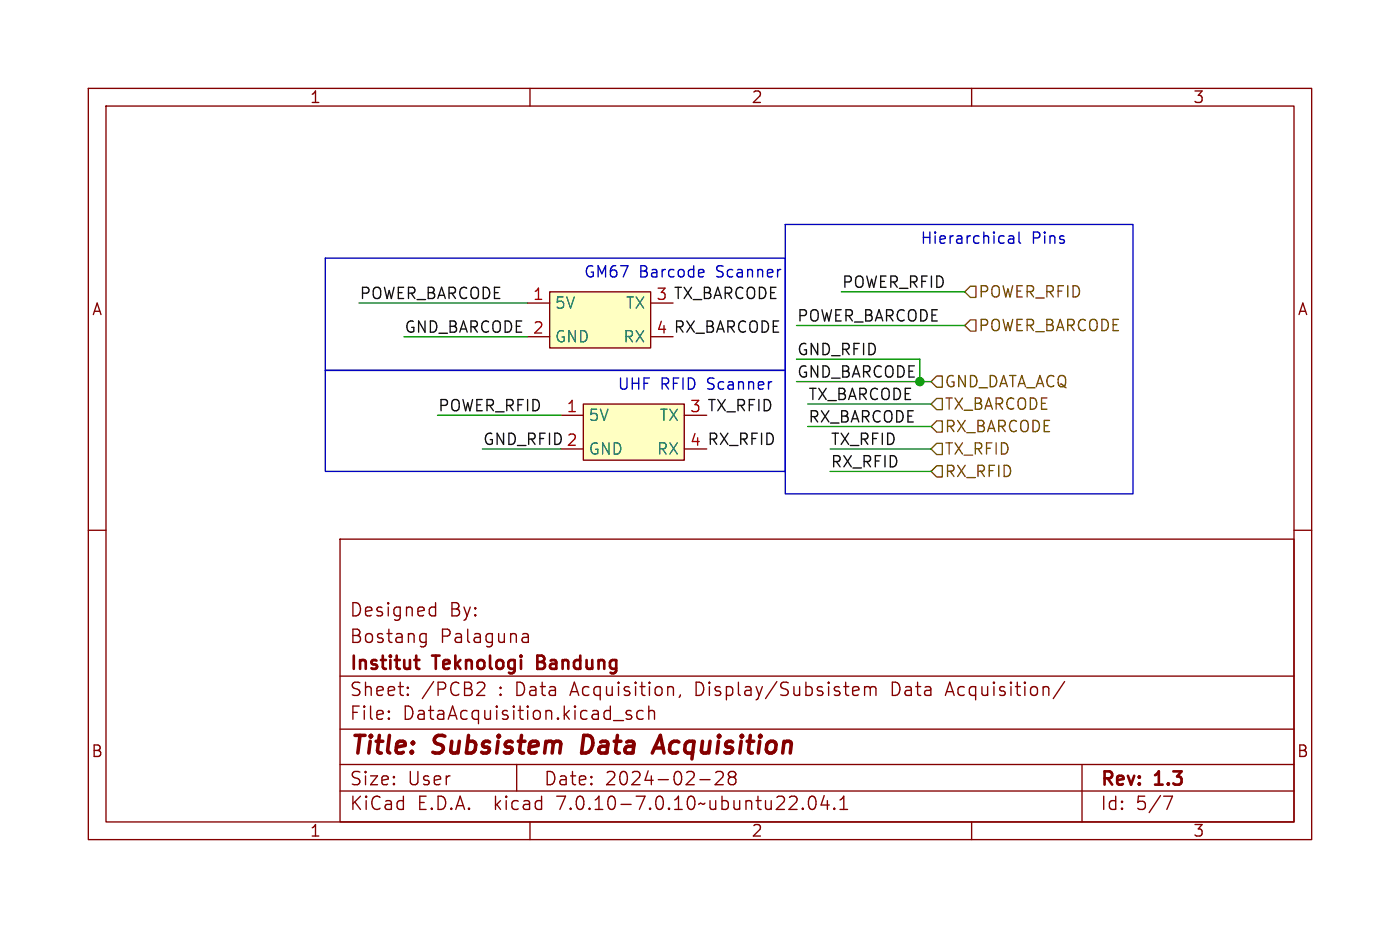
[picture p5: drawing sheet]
<svg xmlns="http://www.w3.org/2000/svg" width="158mm" height="105mm" viewBox="0 0 158 105" stroke-linecap="round" stroke-linejoin="round" font-family="sans-serif">
<g fill="none" stroke="#840000" stroke-width=".15">
<path d="M10 10h138.5v85h-138.5zM12 12h134.5v81h-134.5zM60 10v2M110 10v2M59.7 34.3h2.5M59.7 38.1h2.5M62.2 33h11.5v6.4h-11.5zM73.7 34.3h2.5M10 60h2M63.5 47h2.5M63.5 50.8h2.5M66 45.7h11.5v6.4h-11.5z"/>
<path d="M77.5 47h2.5M146.5 60h2M38.5 61h108v32h-108zM38.5 76.5h108M46.2 78.5v.1v.1M46.2 78.5l-.1 .1 .1 .1M46.2 77.8v.1M46.2 78.5v.2M46.2 77.8h-.1l.1 .1M47.7 72.6l.1 .1 .4-.1M47.7 71.8l.1-.1 .4 .1M48.2 71.7v1.2a.41 .41 0 0 1-.5 .3"/>
<path d="M48.9 68.7l.4 .1M49.3 68.2v1.5M49.3 69.6l-.4 .1M54.8 77.3l.1 .2-.1 .3-.8 .9h.9M59.2 72.6l.1 .1 .5-.1M59.2 71.8l.1-.1 .4 .1 .1 .1v.8M59.8 72l-.6 .2M73.5 79.9v1.5M76 77.7l.2 .2v.8M77 78.6l-.1 .3M96.7 77.7l.5 .1v.2l-.7 .2M97.2 78.6l-.5 .1"/>
<path d="M97.9 77.8a.37 .37 0 0 1 .6 .1M97.9 77.7v1M98.5 77.9l.2-.2 .4 .1 .1 .1v.8M98.5 77.9v.8M107.2 78.3h.7M107.5 77.2l-.5 1.5M120.5 77.1l-1.3 1.9M38.5 89.5h108M38.5 86.5h108M38.5 82.5h108M44 81.2l.1 .1-.1 .1M44 81.2v.1v.1"/>
<path d="M44 80.5v.1M44 81.2v.2M44 80.5h.1l-.1 .1M58.5 86.5v3M60 93v2M69.5 81.5h1.1M71.5 80.5l-.4-.1-.2 .2 .1 .2 .5 .2v.1v.2l-.2 .1-.4-.1M72.8 80.5l-.4-.1-.3 .3v.4l.1 .2 .2 .1 .4-.1M73.5 80.5a.37 .37 0 0 1 .6 .1v.8M79.2 88.2h1.2M81.8 87.4l.1 .2-.1 .3-.8 .9h.9M82.5 87.4a.3 .3 0 0 0 0 .3 .3 .3 0 0 0 .2 .2"/>
<path d="M82.7 87.9l-.2 .3v.3l.2 .3 .5-.1 .1-.2-.1-.4-.2-.2M82.7 87.9h.3M83.2 87.4a.3 .3 0 0 1 .1 .3 .3 .3 0 0 1-.3 .2M90.9 91.4l.1 .1-.1 .1M90.9 91.4l-.1 .1 .1 .1M90.9 91.4v.2M91.7 90.2a.36 .36 0 0 1 .3-.1 .36 .36 0 0 1 .3 .3 .88 .88 0 0 1-.3 1.2 .38 .38 0 0 1-.4-.3 1.28 1.28 0 0 1 .1-1.1zM93.3 90l-.3 1.1h.9M93.7 90.6v1M94.5 91.4v.1v.1M94.5 91.4l-.1 .1 .1 .1M94.5 91.4v.2"/>
<path d="M95.1 91.6h.9M95.1 90.5l.4-.4v1.5M110 93v2M122.5 86.5v6.5M131.7 90.1h1l-.6 1.5"/>
</g>
<path d="M66.1 83.2l-.3 2h.5M73.8 85.2l1-2 .4 2M74.1 84.6h1" fill="none" stroke="#840000" stroke-width=".4"/>
<path d="M46.9 74.7h.6M47.1 75.5l.1 .1 .3 .1M60.8 74.9h.5M61.3 74.2h-.5v1.5h.6" fill="none" stroke="#840000" stroke-width=".3"/>
<g fill="#ffffc2" stroke="#ffffc2" stroke-width=".11">
<path d="M62.2 33h11.5v6.4h-11.5z"/>
<path d="M66 45.7h11.5v6.4h-11.5z"/>
</g>
<path d="M109.2 36.8l.7-.6h.6v1.3h-.6zM109.9 32.4h.6v1.3h-.6l-.7-.7zM106 52.7h.7v1.3h-.7l-.6-.7zM106 42.5h.7v1.3h-.7l-.6-.6zM106 50.2h.7v1.2h-.7l-.6-.6zM106 47.6h.7v1.3h-.7l-.6-.6zM106 45.1h.7v1.3h-.7l-.6-.7z" fill="none" stroke="#725600" stroke-width=".15"/>
<path d="M36.8 29.2h52.1v12.7h-52.1zM79.3 30.5l.3 .1 .1 .2-.6 .1M79.6 31.3h-.3M88.9 25.4h39.4v30.5h-39.4zM114.2 26.7h.1h.4l.1 .8M114.8 27h-.5a.25 .25 0 0 0-.1 .3 .25 .25 0 0 0 .1 .2h.5M115.4 26.3v1l.1 .2M36.8 41.9h52.1v11.4h-52.1z" fill="none" stroke="#0000c2" stroke-width=".15"/>
<path d="M40.6 34.3h19.1M45.7 38.1h14M90.2 36.8h19M95.2 33h14M49.5 47h14M54.6 50.8h8.9M90.2 40.6h13.9v2.6M90.2 43.2h15.2M91.4 45.7h14M91.4 48.3h14M94 53.3h11.4M94 50.8h11.4" fill="none" stroke="#009600" stroke-width=".15"/>
<circle cx="104.1" cy="43.2" r=".46" fill="#009600" stroke="#009600" stroke-width=".15"/>
<g font-size="2.8" fill="#840000">
<text x="39.5" y="85.9">Title:</text>
<text x="49.2" y="85.9">Subsistem</text>
<text x="66.7" y="85.9">Data</text>
<text x="75.8" y="85.9">Acquisition</text>
</g>
<g font-size="2.1" fill="#840000">
<text x="39.5" y="70">Designed</text>
<text x="50.9" y="70">By:</text>
<text x="39.5" y="76.2">Institut</text>
<text x="39.5" y="73">Bostang</text>
<text x="49.2" y="76.2">Teknologi</text>
<text x="49.8" y="73">Palaguna</text>
<text x="61.5" y="76.2">Bandung</text>
<text x="39.5" y="81.7">File:</text>
<text x="39.5" y="79">Sheet:</text>
<text x="45.6" y="81.7">DataAcquisition.kicad_sch</text>
<text x="47.7" y="79">/PCB2</text>
<text x="56.5" y="79">: Data</text>
<text x="64.9" y="79">Acquisition,</text>
<text x="79.1" y="79">Display/Subsistem</text>
<text x="101.5" y="79">Data</text>
<text x="107.9" y="79">Acquisition/</text>
<text x="39.5" y="89.1">Size:</text>
<text x="46.2" y="89.1">User</text>
<text x="61.5" y="89.1">Date:</text>
<text x="68.5" y="89.1">2024-02-28</text>
<text x="124.5" y="89.3">Rev:</text>
<text x="130.9" y="89.3">1.3</text>
<text x="39.5" y="91.9">KiCad</text>
<text x="47.2" y="91.9">E.D.A.</text>
<text x="56.1" y="91.9">kicad</text>
<text x="63.3" y="91.9">7.0.10-7.0.10~ubuntu22.04.1</text>
<text x="124.5" y="91.9">Id:</text>
<text x="128.6" y="91.9">5/7</text>
</g>
<g font-size="1.8" fill="#840000">
<text x="35" y="11.9">1</text>
<text x="85" y="11.9">2</text>
<text x="135" y="11.9">3</text>
<text x="10.3" y="35.9">A</text>
<text x="146.8" y="35.9">A</text>
<text x="10.3" y="85.9">B</text>
<text x="146.7" y="85.9">B</text>
<text x="35" y="94.9">1</text>
<text x="85" y="94.9">2</text>
<text x="135" y="94.9">3</text>
</g>
<g font-size="1.8" fill="#0000c2">
<text x="104.1" y="27.7">Hierarchical</text>
<text x="116.8" y="27.7">Pins</text>
<text x="66" y="31.5">GM67</text>
<text x="72.4" y="31.5">Barcode</text>
<text x="81.2" y="31.5">Scanner</text>
<text x="69.8" y="44.2">UHF</text>
<text x="74.8" y="44.2">RFID</text>
<text x="80.2" y="44.2">Scanner</text>
</g>
<g font-size="1.8" fill="#0f0f0f">
<text x="40.6" y="33.9">POWER_BARCODE</text>
<text x="74.2" y="34">3 TX_BARCODE</text>
<text x="95.2" y="32.7">POWER_RFID</text>
<text x="45.7" y="37.8">GND_BARCODE 2</text>
<text x="74.2" y="37.8">4 RX_BARCODE</text>
<text x="90.2" y="40.3">GND_RFID</text>
<text x="90.2" y="36.5">POWER_BARCODE</text>
<text x="49.5" y="46.6">POWER_RFID</text>
<text x="78" y="46.7">3 TX_RFID</text>
<text x="90.2" y="42.8">GND_BARCODE</text>
<text x="91.4" y="45.4">TX_BARCODE</text>
<text x="91.4" y="47.9">RX_BARCODE</text>
<text x="54.6" y="50.5">GND_RFID 2</text>
<text x="78" y="50.5">4 RX_RFID</text>
<text x="94" y="53">RX_RFID</text>
<text x="94" y="50.5">TX_RFID</text>
</g>
<g font-size="1.8" fill="#a90000">
<text x="60.3" y="34">1</text>
<text x="64.1" y="46.7">1</text>
</g>
<g font-size="1.8" fill="#006464">
<text x="62.7" y="35.2">5V</text>
<text x="70.8" y="35.2">TX</text>
<text x="62.7" y="39">GND</text>
<text x="70.5" y="39">RX</text>
<text x="66.5" y="47.9">5V</text>
<text x="74.6" y="47.9">TX</text>
<text x="66.5" y="51.7">GND</text>
<text x="74.3" y="51.7">RX</text>
</g>
<g font-size="1.8" fill="#725600">
<text x="110.7" y="33.9">POWER_RFID</text>
<text x="110.7" y="37.7">POWER_BARCODE</text>
<text x="106.9" y="44">GND_DATA_ACQ</text>
<text x="106.9" y="46.6">TX_BARCODE</text>
<text x="106.9" y="51.7">TX_RFID</text>
<text x="106.9" y="49.1">RX_BARCODE</text>
<text x="106.9" y="54.2">RX_RFID</text>
</g>
</svg>
